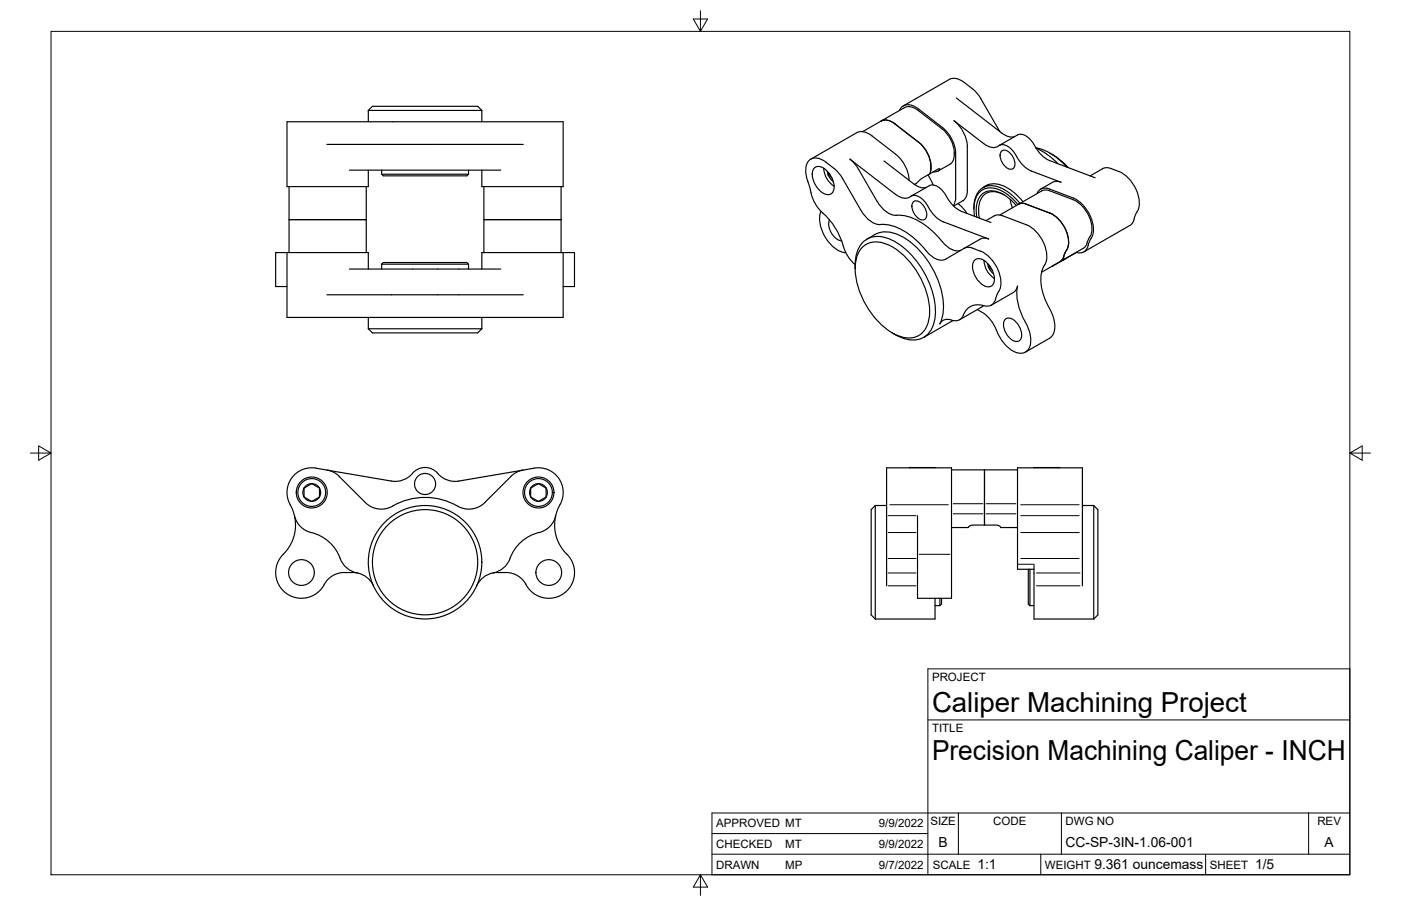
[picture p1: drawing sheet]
<svg xmlns="http://www.w3.org/2000/svg" width="432mm" height="279mm" viewBox="0 0 432 279" stroke-linecap="round" stroke-linejoin="round" font-family="sans-serif">
<!-- layer: Visible -->
<g fill="none" stroke="#000" stroke-width=".36">
<path d="M113.5 34.1l1.3-1.3h32.4l1.3 1.3M113.5 34.1h35M113.5 34.1v3.4M148.5 34.1v3.4M271.6 37.3a3.9 3.9 0 0 1 4.3 .9l7.3 5.7M283.1 33.6l7.3 5.7a11 11 0 0 1 4.1 8v14l-.3 1.4-.4 .7M283.1 33.6a4.2 4.2 0 0 0-5.1-.7l-.8 1.2M294.7 30.2l14.1 10.9M302.3 30.5l5.7 9.8M302.3 30.5l-1.4-2-1.2-1.2a10.8 10.8 0 0 0-5.3-3.1l-1.8 .3-14.2 8.2M89.1 57.6v20.3M100.8 44.5h60.5"/>
<path d="M107.7 52.5h46.6M112.9 57.6v10.1h-23.8h23.8v10.2M113.5 52.5v5.1h-25v-20.1h85.1v20.1h-25.1v-5.1M117.6 53.7h26.8M117.6 52.5v1.2a2.44 2.44 0 0 0 2.4 .5h22a2.44 2.44 0 0 0 2.4-.5M144.4 52.5v1.2M149.1 57.6v10.1h23.8h-23.8v10.2M172.9 57.6v20.3M249.9 49.1l14.1-8.2a4.2 4.2 0 0 1 4.8 1l7.3 5.7a11.1 11.1 0 0 1 4.1 8M250.9 51.9a2.43 2.43 0 0 1 3.4 .3 6.7 6.7 0 0 1 2.5 6.8 2.19 2.19 0 0 1-3.7 .2 6.7 6.7 0 0 1-2.5-6.8zM253.9 52.1v-.2a6.6 6.6 0 0 0 3.2 5.5l-.2-.1M254.6 50.1l2.4 1.8"/>
<path d="M254.6 50.1a3.7 3.7 0 0 0-5.7-.1 7.7 7.7 0 0 0 .4 6.9 18.6 18.6 0 0 0 2.6 7l.5 .6a24.3 24.3 0 0 1 8.1 13l1.3 2.3 1.8 1.8M255 52.8a4.3 4.3 0 0 0 1.8 3.2M255.2 54l1.2 .9M255.4 53.3l-.2 .7 .5-.3M257 51.9l2.4 2.6 6 10.4a7.6 7.6 0 0 0 5.9 4.4M261.9 49.1l14.1 10.8a4 4 0 0 0 5.4 .4 6.2 6.2 0 0 1 5.2 4.3l1.6 2.1 1.9 1.4 14.6 5.6M261.9 49.1l2.4 2.6 6 10.3a7.1 7.1 0 0 0 7 4.4 19.5 19.5 0 0 1 13.1 8.1 5.7 5.7 0 0 0 5.7 2.7M265.9 40.6l12.8-7.4a3.9 3.9 0 0 1 4.4 .9l7.3 5.7a8.9 8.9 0 0 1 3.1 10.2l-.7 .6-3.7 2.1M272.5 49.6l9.7 7.5 1.8 .8 1.5-.1M280.2 55.6h.1M282 56.8l-.1 .1M283.2 43.9a9.3 9.3 0 0 1 3.4 9.7"/>
<path d="M286 53.9l1.6 3.1M287.6 53a1.82 1.82 0 0 0 2.1-.8l-.1-.2-.4 .1-5.2 3-1.9 1.7M298.2 58.7a3.4 3.4 0 0 1-1.4 3.2M303.1 57.8a6.5 6.5 0 0 1 7.9 .4 17.9 17.9 0 0 1 4.3 4M304.6 57l-1.6 .9M308 44.9l5.6-3.3a4 4 0 0 1 4.7 2.3l.6 1M308.1 40.3l.1 .3M308.7 46.6a2.81 2.81 0 0 1 3.6 2l.3 .7a1.93 1.93 0 0 1-1.1 2.9 4.4 4.4 0 0 1-3-5.3zM308.8 41l1.8 1 1.1 .3 1-.2M317.9 52.7l9.1 3.5-1-.3-1.3 .2-4 2.2M317.9 52.8a11.5 11.5 0 0 1-5.3-5.7 4.3 4.3 0 0 0-4.5-2.3 3.7 3.7 0 0 1-4.9-.5l-9.2-7.1a11 11 0 0 1 4.2 8l-.1 13.6M318.9 44.9a9.6 9.6 0 0 0 4.6 4.6l14 5.3"/>
<path d="M319.3 45.6a16.8 16.8 0 0 1 9.5 5.9M319.3 45.6a21.7 21.7 0 0 1 6.8 4.9M319.6 59.7a2.66 2.66 0 0 1 3.8-1.4l7.3 2.7a11.2 11.2 0 0 1 6.1 11.3l-.5 1.2M323.6 47.2a20.4 20.4 0 0 1 5.7 4.5M339.8 52l1.2-.3 1.5 .3a11.3 11.3 0 0 1 8.3 8.3 6.6 6.6 0 0 1-.9 6.1l-.5 1.7-.8 1.2-14.5 8.4M339.8 52l-3.8 2.3M88.5 77.9h25v5.1M88.5 77.9v20h85.1v-20M88.5 77.9h-3.5v10.5h3.5M173.6 77.9h-25.1v5.1M173.6 77.9h3.5v10.5h-3.5M253 65.1a10.9 10.9 0 0 0 4 11.2l2.2 1.3 1.5 .3"/>
<path d="M255.7 67.8a5.3 5.3 0 0 0 3.7 6.5M266.1 76a7.5 7.5 0 0 1 9 .2 24.8 24.8 0 0 1 11.4 21.3 6.6 6.6 0 0 1-6.4 6.7 15.4 15.4 0 0 1-10.8-6.7 22.9 22.9 0 0 1-5.4-17.6 7.3 7.3 0 0 1 2.2-3.9zM267.2 73.7a9.1 9.1 0 0 1 11.3-.5 27.1 27.1 0 0 1 12.3 22.1 10.9 10.9 0 0 1-1.1 4.6 2.64 2.64 0 0 1 3.5-1.2M271.3 69.2a16 16 0 0 1 12.1 5.8l2.1 2.4a5.8 5.8 0 0 0 5.4 2.8l6.2-3.6M280.8 60.5l5.6-3.2a4 4 0 0 1 4.7 2.2 11.4 11.4 0 0 0 5.2 5.7M281.6 62.2a2.81 2.81 0 0 1 3.5 2.1l.3 .6a1.93 1.93 0 0 1-1 3 4.4 4.4 0 0 1-3.1-5.4zM295.3 62.8l1.6 1.5 1.1 1.5M296.3 65.2l9.1 3.4M296.7 61.9l-2.8 1.7M299.8 76.6a11 11 0 0 1 8.1 7.3 7.1 7.1 0 0 1-.7 7.2l-.2 .5a2.81 2.81 0 0 1-3.8 2.7 4.8 4.8 0 0 0-6.3 2.9M299.8 76.5l-1.4-.2-1.3 .3M303.9 68l2.9-1.6 1.3-.1 8.2 3"/>
<path d="M304.7 73.7l-.9-.3-1.3 .2-5.4 3M308.1 66.3l13-7.4 .8-.3 1.6 .2 7.3 2.8a10.3 10.3 0 0 1 5.6 10.2l-1.4 3.2M309.5 60.1a4.8 4.8 0 0 0-7.1 1.1l-.5 1.5-.3 1.6 .2 2.9M311.3 61.4l.7 2.7M313.2 63.4a10.8 10.8 0 0 0-8.2-4.5 4.8 4.8 0 0 0-4 4.7l.1 3.3M313.7 63.1a11.6 11.6 0 0 0-9-5.1 5.2 5.2 0 0 0-4.5 5.3l.2 3.4M313.9 63l.9-.3 1 .1 7.8 2.9a10.3 10.3 0 0 1 5.6 10.2l-.9 2a4.4 4.4 0 0 1-1.5 2.7M314.4 62.7a12.4 12.4 0 0 0-9.5-5.4 5.4 5.4 0 0 0-4.7 5.6v1.6M316.3 69.3a11.2 11.2 0 0 1 6.2 11.3 11.2 11.2 0 0 0-.8 10.7l.5 1.3a20 20 0 0 1 2.9 7.4 4.3 4.3 0 0 1-1.6 4.3l-7.5 4.3M331.8 77.9l-3.9 2.2M335 75l-.3 .8-.7 .7-13 7.5M336.3 73.4l-.8 1.8a2.81 2.81 0 0 1-3.8 2.6"/>
<path d="M100.8 90.9h60.5M107.7 83h46.6M113.5 97.9v3.5l1.3 1.3h32.4l1.3-1.3M117.6 81.5h26.8M117.6 81.5a2.44 2.44 0 0 1 2.4-.5h22a2.44 2.44 0 0 1 2.4 .5v1.5M117.6 81.5v1.5M148.5 97.9v3.5M263.5 81.8v1M263.6 81.8a8.4 8.4 0 0 1 4.5-8.5 11.5 11.5 0 0 1 10.8 3.4 26.8 26.8 0 0 1 9.3 21 7 7 0 0 1-7.5 7.1 12 12 0 0 1-4.8-1.6M293.7 98.8l-9 5.3M296.9 97.2a2.65 2.65 0 0 1-3.7 1.5M300.3 80.3a2.43 2.43 0 0 1 3.4 .3 6.7 6.7 0 0 1 2.5 6.8 2.19 2.19 0 0 1-3.7 .2 6.7 6.7 0 0 1-2.5-6.8z"/>
<path d="M301.2 95.5a11.7 11.7 0 0 1 6.3 7.3 10.2 10.2 0 0 0 6.5 6.1 3.2 3.2 0 0 0 3.7-3.3l-.1-1.7-.4-1.8-1.2-2.7M303.1 94.2l-7.4 4.4M303.3 80.3v.2M303.3 80.3a6.6 6.6 0 0 0 3.2 5.5h-.2M304.4 81.3a4.3 4.3 0 0 0 1.8 3.1M304.7 82.4l1.1 1M304.8 81.8l-.1 .6 .4-.3M305.5 94.1l7.2-4.1 .5-.8 .4-1a16.2 16.2 0 0 0 2.4 11.2M309.9 98.4a2.51 2.51 0 0 1 3.3 .9 5.2 5.2 0 0 1 1.4 5.3 1.93 1.93 0 0 1-3.1-.1 5.5 5.5 0 0 1-1.9-5.7zM324.8 81.8l-.6 .3M324.8 81.8h.1M327.5 80.3l.9-.5-3.9 2.2"/>
<path d="M113.5 101.4h35M275 102.7l.9 .5M90.8 159a7 7 0 0 0 5.1 5.2M93.7 150.5v1.9a1.4 1.4 0 0 0 1.3 1.6l.3 .2a1.43 1.43 0 0 0 2-.3l1.2-.6M93.7 150.5l1.6-.9a1.42 1.42 0 0 1 2 .3l1.2 .6M93.7 150.5a2.74 2.74 0 0 1 4.8 0M93.7 150.5a2.74 2.74 0 0 0 1 3.8 2.74 2.74 0 0 0 3.8-1M98.5 150.5l.3 1.4-.3 1.4M98.5 150.5v2.8M100.8 144.9l1.7 .6 2 1.4M104.5 146.9l8.1 8.1a7 7 0 0 0 8.4 1.1M127.1 146a7 7 0 0 1-6.5 2.4l-19.8-3.4a13.5 13.5 0 0 0-6-.6 7.8 7.8 0 0 0-4.8 12.3 12.7 12.7 0 0 1-2.7 14.2"/>
<path d="M134.9 146a5.1 5.1 0 0 0-7.8 0M134.9 146a7 7 0 0 0 6.5 2.4l19.9-3.4a13.6 13.6 0 0 1 6-.6 7.8 7.8 0 0 1 4.7 12.3 12.7 12.7 0 0 0 2.7 14.2M149.5 155a7.3 7.3 0 0 1-9.8 .4 20 20 0 0 0-18.7 .7M157.5 146.9l-8.1 8.1M161.3 144.9l-1.8 .6-2 1.4M163.6 150.5l1.6-.9a1.41 1.41 0 0 1 2 .3l.4 .2a1.43 1.43 0 0 1 .7 1.9v.4a1.4 1.4 0 0 1-1.2 1.6l-.4 .2a1.43 1.43 0 0 1-2-.3l-.4-.2a1.39 1.39 0 0 1-.7-1.9zM171.3 159a7 7 0 0 1-5.2 5.2M269.8 155.9v35M273.3 155.9h-3.5l-1.3 1.3v32.4l1.3 1.3M280.2 144.3h8M282.8 159v25.5h10.5v-40.2h-20v36.4M293.3 144.9h20.3"/>
<path d="M303.4 158.5v3.4l-3.9 .1-.7 .2-.4 .5h-5.1M303.4 144.9v13.6M303.4 158.5v3.4l4 .1 .7 .2 .3 .5h5.2M318.7 144.3h7.9M333.6 155.9h3.5M337.1 155.9l1.3 1.3v32.4l-1.3 1.3M337.1 155.9v35M87.3 170.9a8 8 0 0 0 1.3 12.3 8 8 0 0 0 11.8-3.7 7 7 0 0 1 5.7-2.9M95.9 164.2a12.9 12.9 0 0 1 9.3 8.8 7 7 0 0 0 4.9 3.7M106.1 176.6h2.6M108.7 176.6l1.4 .1M110.1 176.7a7 7 0 0 1 5 3.9"/>
<path d="M152 176.7a7 7 0 0 0-5.1 3.9M153.3 176.6h2.6M153.3 176.6l-1.3 .1M166.1 164.2a12.9 12.9 0 0 0-9.2 8.8 7 7 0 0 1-4.9 3.7M174.7 170.9a8 8 0 0 1-1.2 12.3 8 8 0 0 1-11.8-3.7 7 7 0 0 0-5.8-2.9M316.9 175.6v8.8a2.36 2.36 0 0 0 .5 2.4h1.3M317.4 175.6v11.2M318.7 175.6h-5.1v-31.3h20v36.4M318.7 174v16.9h18.4M288.2 184.5v6.4h-18.4M289.7 184.5v2.3M290.2 184.5a2.21 2.21 0 0 1-.5 2.3h-1.5"/>
<circle cx="96.1" cy="151.9" r="4.3"/>
<circle cx="96.1" cy="151.9" r="4.8"/>
<circle cx="131" cy="149.3" r="3.2"/>
<circle cx="166" cy="151.9" r="4.8"/>
<circle cx="166" cy="151.9" r="4.3"/>
<circle cx="166" cy="151.9" r="2.74"/>
<circle cx="92.9" cy="176.6" r="4"/>
<circle cx="131" cy="173.4" r="17.5"/>
<circle cx="131" cy="173.4" r="16.2"/>
<circle cx="169.1" cy="176.6" r="4"/>
</g>
<!-- layer: Visible Narrow -->
<g fill="none" stroke="#000" stroke-width=".31">
<path d="M273.7 159h8.6M274.3 155.7h18M293.8 158.5h9.1M293.8 155.3h9.1M304 158.5h9.1M304 155.3h9.1M314.6 155.7h18M314.6 159h18M273.7 172.2h8.6M273.7 164.2h8.6M273.7 176.7h8.6M283.3 170.9h9.5"/>
<path d="M313.9 174h4.5M314.6 172.2h18M314.6 164.2h18M319.4 176.7h13.5M273.7 180.7h8.6M319.4 180.7h13.5"/>
</g>
<!-- layer: Border -->
<path d="M15.7 9.7h400.3v260.1h-400.3zM215.9 3.3v6.4l-2.2-3.8h4.4l-2.2 3.8M9.4 139.7h6.3l-3.8-2.2v4.4l3.8-2.2M416 139.7l3.8 2.2v-4.4l-3.8 2.2h6.4M215.9 269.8l2.2 3.8h-4.4l2.2-3.8v6.3" fill="none" stroke="#000" stroke-width=".31"/>
<!-- layer: Titleblock -->
<path d="M286 222h130M219.4 257.1h66.6M295.4 250.7v12.7M327.1 250.7v12.7M403.3 250.7v12.7M416 250.7h-196.6v19.1h196.6v-63.5h-130v63.5M219.4 263.4h196.6M320.8 263.4v6.4M371.6 263.4v6.4" fill="none" stroke="#000" stroke-width=".31"/>
<g font-size="8.5">
<text x="287.3" y="219.5">Caliper Machining Project</text>
<text x="287.3" y="234.5">Precision Machining Caliper - INCH</text>
</g>
<g font-size="4.3">
<text x="289.3" y="261.2">B</text>
<text x="328.4" y="261.2">CC-SP-3IN-1.06-001</text>
<text x="408.2" y="261.2">A</text>
<text x="301.2" y="268.1">1:1</text>
<text x="337.3" y="268.1">9.361 ouncemass</text>
<text x="386.8" y="268.1">1/5</text>
</g>
<g font-size="3.5">
<text x="287.3" y="210.1">PROJECT</text>
<text x="287.3" y="225.8">TITLE</text>
<text x="220.7" y="255.2">APPROVED MT</text>
<text x="270.9" y="255.2">9/9/2022</text>
<text x="286.7" y="254.5">SIZE</text>
<text x="306.1" y="254.5">CODE</text>
<text x="328.4" y="254.5">DWG NO</text>
<text x="406" y="254.5">REV</text>
<text x="220.7" y="261.5">CHECKED</text>
<text x="242" y="261.5">MT</text>
<text x="270.9" y="261.5">9/9/2022</text>
<text x="220.7" y="267.9">DRAWN</text>
<text x="242" y="267.9">MP</text>
<text x="270.9" y="267.9">9/7/2022</text>
<text x="287.5" y="267.9">SCALE</text>
<text x="322.1" y="267.9">WEIGHT</text>
<text x="372.9" y="267.9">SHEET</text>
</g>
</svg>
